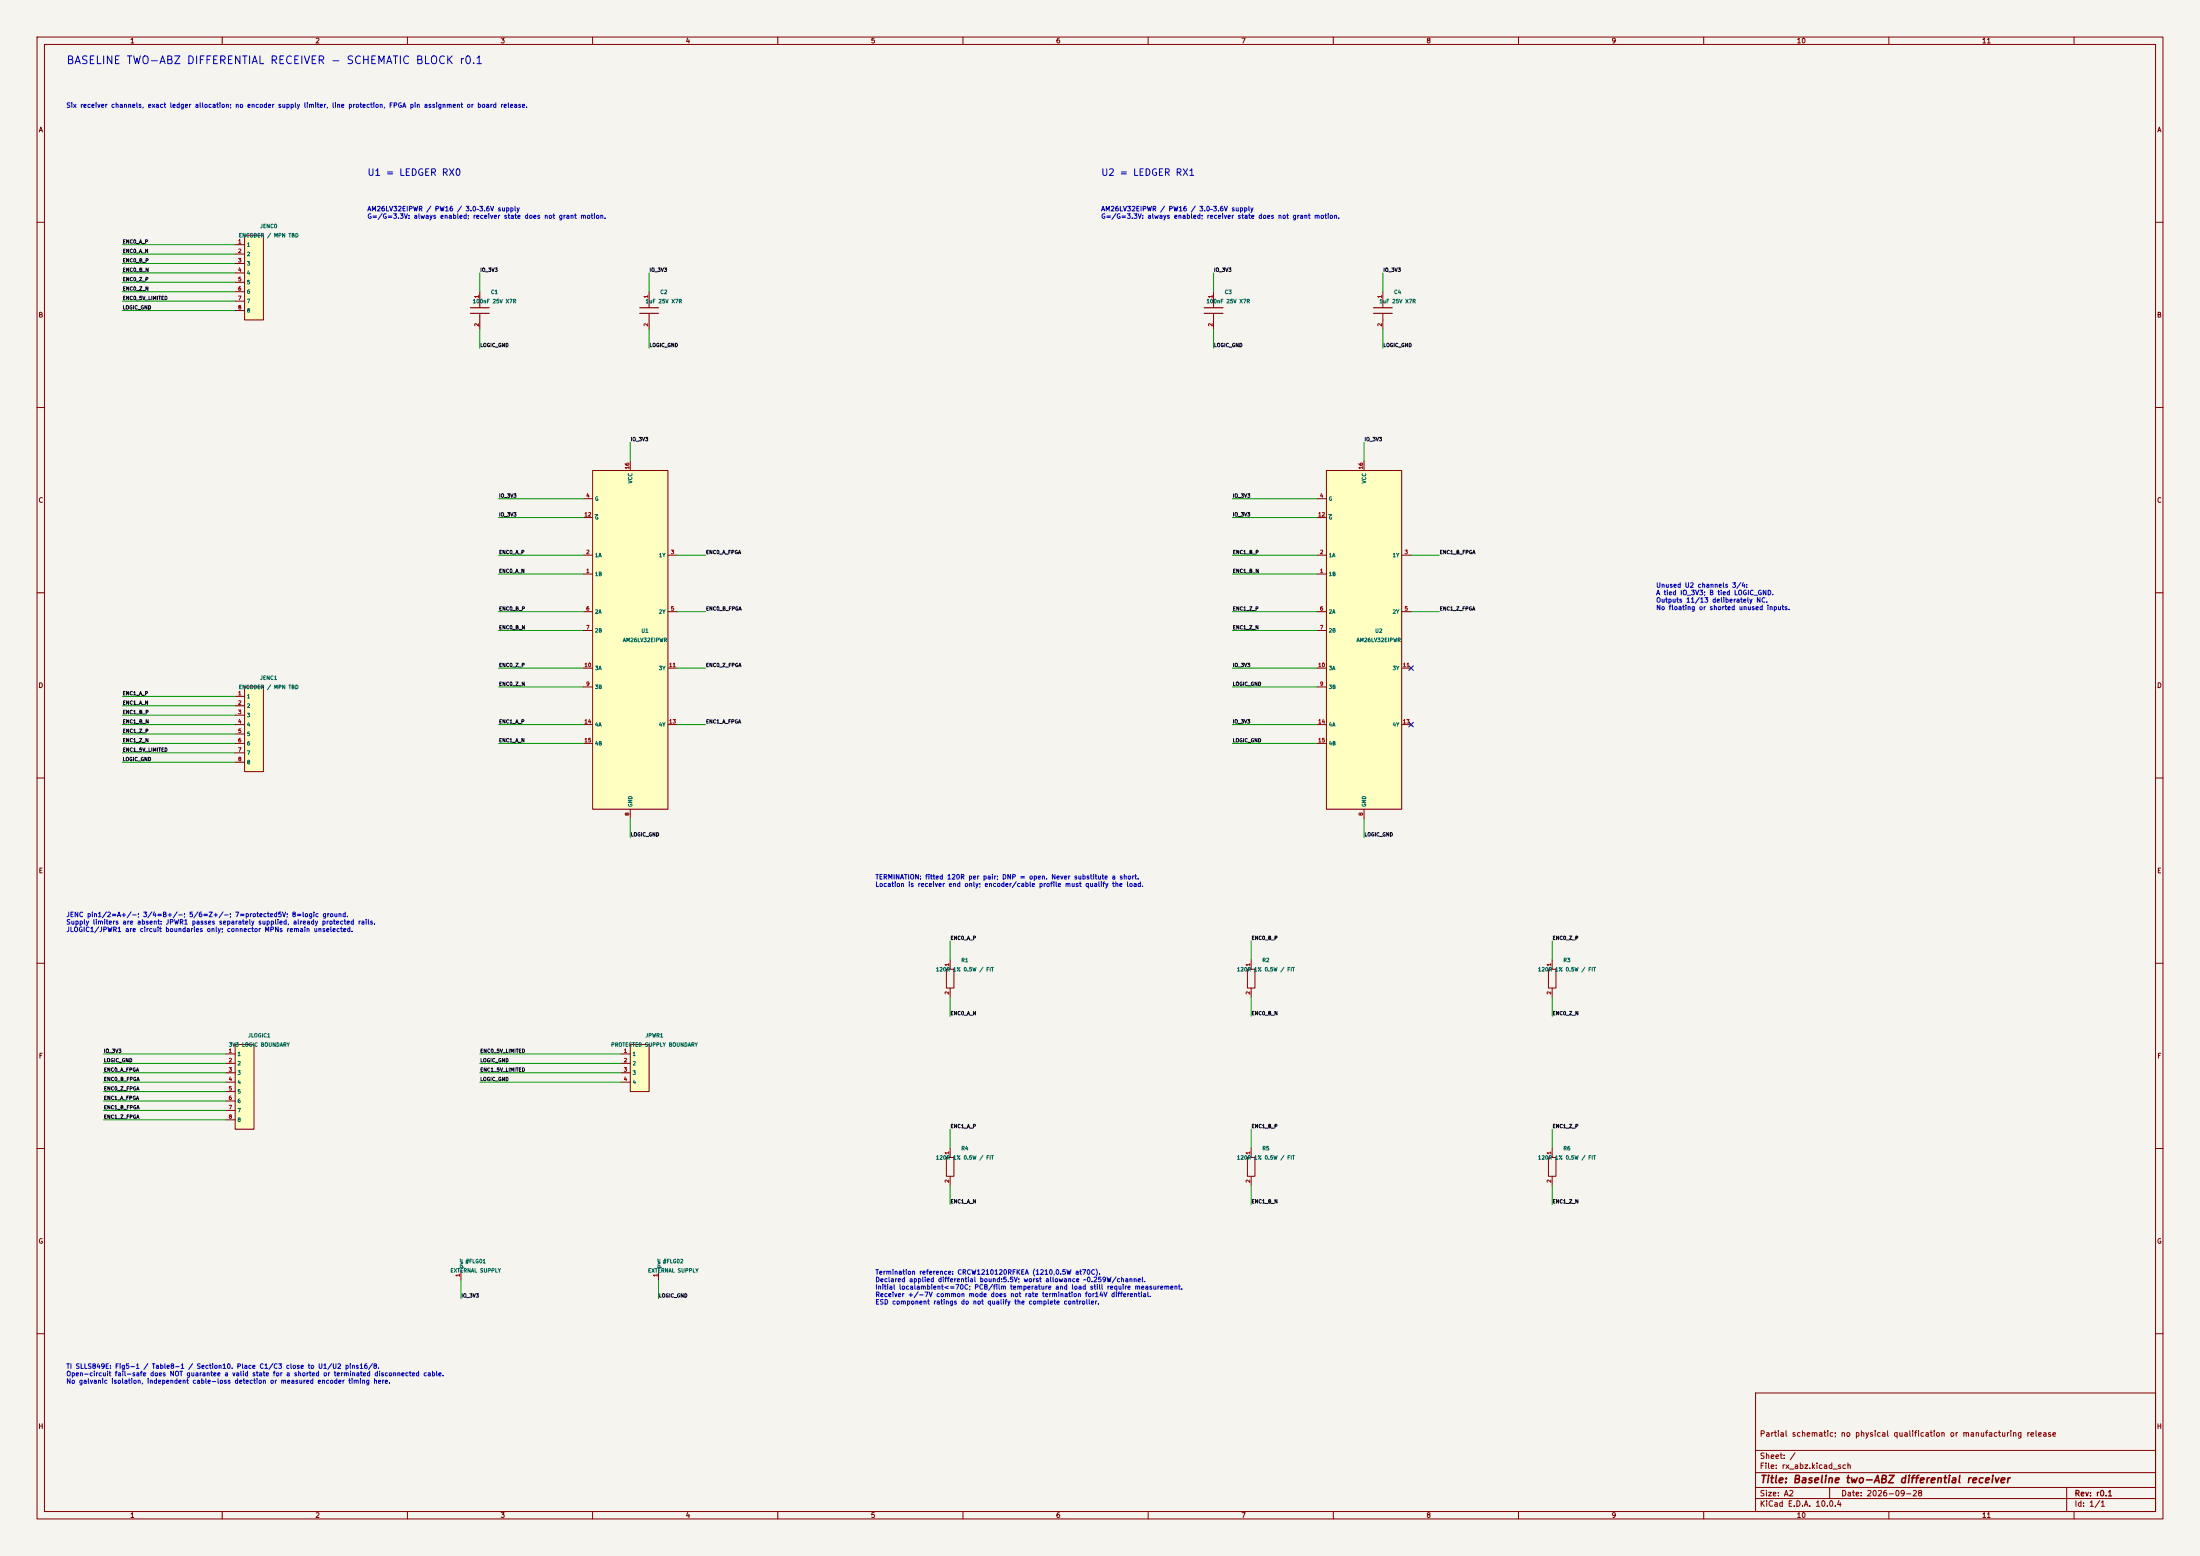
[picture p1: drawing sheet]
(kicad_sch (version 20250114) (generator "eeschema") (paper "A2")
(title_block (title "Baseline two-ABZ differential receiver") (date "2026-09-28") (rev "r0.1") (comment 1 "Partial schematic; no physical qualification or manufacturing release"))
(lib_symbols (symbol "CNC:AM26LV32EIPWR" (pin_names (offset 0.5)) (in_bom yes) (on_board yes) (property "Reference" "U" (at 0 0 0) (effects (font (size 1.0 1.0)) hide))(property "Value" "AM26LV32EIPWR" (at 0 0 0) (effects (font (size 1.0 1.0)) hide))(symbol "AM26LV32EIPWR_0_1" (rectangle (start -10.16 48.26) (end 10.16 -43.18) (stroke (width 0.254) (type default)) (fill (type background)))) (symbol "AM26LV32EIPWR_1_1" (pin input line (at -12.7 20.32 0) (length 2.54) (name "1B" (effects (font (size 1.0 1.0)) )) (number "1" (effects (font (size 1.0 1.0)) )))(pin input line (at -12.7 25.4 0) (length 2.54) (name "1A" (effects (font (size 1.0 1.0)) )) (number "2" (effects (font (size 1.0 1.0)) )))(pin tri_state line (at 12.7 25.4 180) (length 2.54) (name "1Y" (effects (font (size 1.0 1.0)) )) (number "3" (effects (font (size 1.0 1.0)) )))(pin input line (at -12.7 40.64 0) (length 2.54) (name "G" (effects (font (size 1.0 1.0)) )) (number "4" (effects (font (size 1.0 1.0)) )))(pin tri_state line (at 12.7 10.16 180) (length 2.54) (name "2Y" (effects (font (size 1.0 1.0)) )) (number "5" (effects (font (size 1.0 1.0)) )))(pin input line (at -12.7 10.16 0) (length 2.54) (name "2A" (effects (font (size 1.0 1.0)) )) (number "6" (effects (font (size 1.0 1.0)) )))(pin input line (at -12.7 5.08 0) (length 2.54) (name "2B" (effects (font (size 1.0 1.0)) )) (number "7" (effects (font (size 1.0 1.0)) )))(pin power_in line (at 0 -45.72 90) (length 2.54) (name "GND" (effects (font (size 1.0 1.0)) )) (number "8" (effects (font (size 1.0 1.0)) )))(pin input line (at -12.7 -10.16 0) (length 2.54) (name "3B" (effects (font (size 1.0 1.0)) )) (number "9" (effects (font (size 1.0 1.0)) )))(pin input line (at -12.7 -5.08 0) (length 2.54) (name "3A" (effects (font (size 1.0 1.0)) )) (number "10" (effects (font (size 1.0 1.0)) )))(pin tri_state line (at 12.7 -5.08 180) (length 2.54) (name "3Y" (effects (font (size 1.0 1.0)) )) (number "11" (effects (font (size 1.0 1.0)) )))(pin input line (at -12.7 35.56 0) (length 2.54) (name "~{G}" (effects (font (size 1.0 1.0)) )) (number "12" (effects (font (size 1.0 1.0)) )))(pin tri_state line (at 12.7 -20.32 180) (length 2.54) (name "4Y" (effects (font (size 1.0 1.0)) )) (number "13" (effects (font (size 1.0 1.0)) )))(pin input line (at -12.7 -20.32 0) (length 2.54) (name "4A" (effects (font (size 1.0 1.0)) )) (number "14" (effects (font (size 1.0 1.0)) )))(pin input line (at -12.7 -25.4 0) (length 2.54) (name "4B" (effects (font (size 1.0 1.0)) )) (number "15" (effects (font (size 1.0 1.0)) )))(pin power_in line (at 0 50.8 270) (length 2.54) (name "VCC" (effects (font (size 1.0 1.0)) )) (number "16" (effects (font (size 1.0 1.0)) )))))(symbol "CNC:R" (pin_names (offset 0.5)) (in_bom yes) (on_board yes) (property "Reference" "R" (at 0 0 0) (effects (font (size 1.0 1.0)) hide))(property "Value" "R" (at 0 0 0) (effects (font (size 1.0 1.0)) hide))(symbol "R_0_1" (rectangle (start -1.016 2.54) (end 1.016 -2.54) (stroke (width 0.254) (type default)) (fill (type none)))) (symbol "R_1_1" (pin passive line (at 0 5.08 270) (length 2.54) (name "" (effects (font (size 1.0 1.0)) )) (number "1" (effects (font (size 1.0 1.0)) )))(pin passive line (at 0 -5.08 90) (length 2.54) (name "" (effects (font (size 1.0 1.0)) )) (number "2" (effects (font (size 1.0 1.0)) )))))(symbol "CNC:C" (pin_names (offset 0.5)) (in_bom yes) (on_board yes) (property "Reference" "C" (at 0 0 0) (effects (font (size 1.0 1.0)) hide))(property "Value" "C" (at 0 0 0) (effects (font (size 1.0 1.0)) hide))(symbol "C_0_1" (polyline (pts (xy -2.54 0.762) (xy 2.54 0.762)) (stroke (width 0.3) (type default)) (fill (type none)))(polyline (pts (xy -2.54 -0.762) (xy 2.54 -0.762)) (stroke (width 0.3) (type default)) (fill (type none)))(polyline (pts (xy 0 2.54) (xy 0 0.762)) (stroke (width 0.254) (type default)) (fill (type none)))(polyline (pts (xy 0 -0.762) (xy 0 -2.54)) (stroke (width 0.254) (type default)) (fill (type none)))) (symbol "C_1_1" (pin passive line (at 0 5.08 270) (length 2.54) (name "" (effects (font (size 1.0 1.0)) )) (number "1" (effects (font (size 1.0 1.0)) )))(pin passive line (at 0 -5.08 90) (length 2.54) (name "" (effects (font (size 1.0 1.0)) )) (number "2" (effects (font (size 1.0 1.0)) )))))(symbol "CNC:Conn4" (pin_names (offset 0.5)) (in_bom yes) (on_board yes) (property "Reference" "J" (at 0 0 0) (effects (font (size 1.0 1.0)) hide))(property "Value" "Conn4" (at 0 0 0) (effects (font (size 1.0 1.0)) hide))(symbol "Conn4_0_1" (rectangle (start -2.54 2.54) (end 2.54 -10.16) (stroke (width 0.254) (type default)) (fill (type background)))) (symbol "Conn4_1_1" (pin passive line (at -5.08 0.0 0) (length 2.54) (name "1" (effects (font (size 1.0 1.0)) )) (number "1" (effects (font (size 1.0 1.0)) )))(pin passive line (at -5.08 -2.54 0) (length 2.54) (name "2" (effects (font (size 1.0 1.0)) )) (number "2" (effects (font (size 1.0 1.0)) )))(pin passive line (at -5.08 -5.08 0) (length 2.54) (name "3" (effects (font (size 1.0 1.0)) )) (number "3" (effects (font (size 1.0 1.0)) )))(pin passive line (at -5.08 -7.62 0) (length 2.54) (name "4" (effects (font (size 1.0 1.0)) )) (number "4" (effects (font (size 1.0 1.0)) )))))(symbol "CNC:Conn8" (pin_names (offset 0.5)) (in_bom yes) (on_board yes) (property "Reference" "J" (at 0 0 0) (effects (font (size 1.0 1.0)) hide))(property "Value" "Conn8" (at 0 0 0) (effects (font (size 1.0 1.0)) hide))(symbol "Conn8_0_1" (rectangle (start -2.54 2.54) (end 2.54 -20.32) (stroke (width 0.254) (type default)) (fill (type background)))) (symbol "Conn8_1_1" (pin passive line (at -5.08 0.0 0) (length 2.54) (name "1" (effects (font (size 1.0 1.0)) )) (number "1" (effects (font (size 1.0 1.0)) )))(pin passive line (at -5.08 -2.54 0) (length 2.54) (name "2" (effects (font (size 1.0 1.0)) )) (number "2" (effects (font (size 1.0 1.0)) )))(pin passive line (at -5.08 -5.08 0) (length 2.54) (name "3" (effects (font (size 1.0 1.0)) )) (number "3" (effects (font (size 1.0 1.0)) )))(pin passive line (at -5.08 -7.62 0) (length 2.54) (name "4" (effects (font (size 1.0 1.0)) )) (number "4" (effects (font (size 1.0 1.0)) )))(pin passive line (at -5.08 -10.16 0) (length 2.54) (name "5" (effects (font (size 1.0 1.0)) )) (number "5" (effects (font (size 1.0 1.0)) )))(pin passive line (at -5.08 -12.7 0) (length 2.54) (name "6" (effects (font (size 1.0 1.0)) )) (number "6" (effects (font (size 1.0 1.0)) )))(pin passive line (at -5.08 -15.24 0) (length 2.54) (name "7" (effects (font (size 1.0 1.0)) )) (number "7" (effects (font (size 1.0 1.0)) )))(pin passive line (at -5.08 -17.78 0) (length 2.54) (name "8" (effects (font (size 1.0 1.0)) )) (number "8" (effects (font (size 1.0 1.0)) )))))(symbol "CNC:PWR_FLAG" (pin_names (offset 0.5)) (in_bom yes) (on_board yes) (property "Reference" "#FLG" (at 0 0 0) (effects (font (size 1.0 1.0)) hide))(property "Value" "PWR_FLAG" (at 0 0 0) (effects (font (size 1.0 1.0)) hide))(symbol "PWR_FLAG_0_1" ) (symbol "PWR_FLAG_1_1" (pin power_out line (at 0 0 90) (length 2.54) (name "pwr" (effects (font (size 1.0 1.0)) )) (number "1" (effects (font (size 1.0 1.0)) ))))))
(symbol (lib_id "CNC:AM26LV32EIPWR") (at 170.18 175.26 0) (unit 1) (in_bom yes) (on_board yes) (dnp no) (property "Reference" "U1" (at 174.18 170.26 0) (effects (font (size 1.0 1.0)) ))(property "Value" "AM26LV32EIPWR" (at 174.18 172.76 0) (effects (font (size 1.0 1.0)) ))(property "Footprint" "Package_SO:TSSOP-16_4.4x5mm_P0.65mm" (at 170.18 175.26 0) (effects (font (size 1.0 1.0)) hide))(property "MPN" "AM26LV32EIPWR" (at 170.18 175.26 0) (effects (font (size 1.0 1.0)) hide)))
(wire (pts (xy 157.48 134.62) (xy 134.62 134.62)) (stroke (width 0) (type default)))
(label "IO_3V3" (at 134.62 134.62 0) (effects (font (size 0.95 0.95)) (justify left bottom)))
(wire (pts (xy 157.48 139.7) (xy 134.62 139.7)) (stroke (width 0) (type default)))
(label "IO_3V3" (at 134.62 139.7 0) (effects (font (size 0.95 0.95)) (justify left bottom)))
(wire (pts (xy 170.18 124.46) (xy 170.18 119.38)) (stroke (width 0) (type default)))
(label "IO_3V3" (at 170.18 119.38 0) (effects (font (size 0.95 0.95)) (justify left bottom)))
(wire (pts (xy 170.18 220.98) (xy 170.18 226.06)) (stroke (width 0) (type default)))
(label "LOGIC_GND" (at 170.18 226.06 0) (effects (font (size 0.95 0.95)) (justify left bottom)))
(wire (pts (xy 157.48 149.86) (xy 134.62 149.86)) (stroke (width 0) (type default)))
(label "ENC0_A_P" (at 134.62 149.86 0) (effects (font (size 0.95 0.95)) (justify left bottom)))
(wire (pts (xy 157.48 154.94) (xy 134.62 154.94)) (stroke (width 0) (type default)))
(label "ENC0_A_N" (at 134.62 154.94 0) (effects (font (size 0.95 0.95)) (justify left bottom)))
(wire (pts (xy 182.88 149.86) (xy 190.5 149.86)) (stroke (width 0) (type default)))
(label "ENC0_A_FPGA" (at 190.5 149.86 0) (effects (font (size 0.95 0.95)) (justify left bottom)))
(wire (pts (xy 157.48 165.1) (xy 134.62 165.1)) (stroke (width 0) (type default)))
(label "ENC0_B_P" (at 134.62 165.1 0) (effects (font (size 0.95 0.95)) (justify left bottom)))
(wire (pts (xy 157.48 170.18) (xy 134.62 170.18)) (stroke (width 0) (type default)))
(label "ENC0_B_N" (at 134.62 170.18 0) (effects (font (size 0.95 0.95)) (justify left bottom)))
(wire (pts (xy 182.88 165.1) (xy 190.5 165.1)) (stroke (width 0) (type default)))
(label "ENC0_B_FPGA" (at 190.5 165.1 0) (effects (font (size 0.95 0.95)) (justify left bottom)))
(wire (pts (xy 157.48 180.34) (xy 134.62 180.34)) (stroke (width 0) (type default)))
(label "ENC0_Z_P" (at 134.62 180.34 0) (effects (font (size 0.95 0.95)) (justify left bottom)))
(wire (pts (xy 157.48 185.42) (xy 134.62 185.42)) (stroke (width 0) (type default)))
(label "ENC0_Z_N" (at 134.62 185.42 0) (effects (font (size 0.95 0.95)) (justify left bottom)))
(wire (pts (xy 182.88 180.34) (xy 190.5 180.34)) (stroke (width 0) (type default)))
(label "ENC0_Z_FPGA" (at 190.5 180.34 0) (effects (font (size 0.95 0.95)) (justify left bottom)))
(wire (pts (xy 157.48 195.58) (xy 134.62 195.58)) (stroke (width 0) (type default)))
(label "ENC1_A_P" (at 134.62 195.58 0) (effects (font (size 0.95 0.95)) (justify left bottom)))
(wire (pts (xy 157.48 200.66) (xy 134.62 200.66)) (stroke (width 0) (type default)))
(label "ENC1_A_N" (at 134.62 200.66 0) (effects (font (size 0.95 0.95)) (justify left bottom)))
(wire (pts (xy 182.88 195.58) (xy 190.5 195.58)) (stroke (width 0) (type default)))
(label "ENC1_A_FPGA" (at 190.5 195.58 0) (effects (font (size 0.95 0.95)) (justify left bottom)))
(symbol (lib_id "CNC:C") (at 129.54000000000002 83.82 0) (unit 1) (in_bom yes) (on_board yes) (dnp no) (property "Reference" "C1" (at 133.54000000000002 78.82 0) (effects (font (size 1.0 1.0)) ))(property "Value" "100nF 25V X7R" (at 133.54000000000002 81.32 0) (effects (font (size 1.0 1.0)) ))(property "Footprint" "Capacitor_SMD:C_0603_1608Metric" (at 129.54000000000002 83.82 0) (effects (font (size 1.0 1.0)) hide))(property "MPN" "" (at 129.54000000000002 83.82 0) (effects (font (size 1.0 1.0)) hide)))
(wire (pts (xy 129.54 78.74) (xy 129.54 73.66)) (stroke (width 0) (type default)))
(label "IO_3V3" (at 129.54 73.66 0) (effects (font (size 0.95 0.95)) (justify left bottom)))
(wire (pts (xy 129.54 88.9) (xy 129.54 93.98)) (stroke (width 0) (type default)))
(label "LOGIC_GND" (at 129.54 93.98 0) (effects (font (size 0.95 0.95)) (justify left bottom)))
(symbol (lib_id "CNC:C") (at 175.26000000000002 83.82 0) (unit 1) (in_bom yes) (on_board yes) (dnp no) (property "Reference" "C2" (at 179.26000000000002 78.82 0) (effects (font (size 1.0 1.0)) ))(property "Value" "1uF 25V X7R" (at 179.26000000000002 81.32 0) (effects (font (size 1.0 1.0)) ))(property "Footprint" "Capacitor_SMD:C_0603_1608Metric" (at 175.26000000000002 83.82 0) (effects (font (size 1.0 1.0)) hide))(property "MPN" "" (at 175.26000000000002 83.82 0) (effects (font (size 1.0 1.0)) hide)))
(wire (pts (xy 175.26 78.74) (xy 175.26 73.66)) (stroke (width 0) (type default)))
(label "IO_3V3" (at 175.26 73.66 0) (effects (font (size 0.95 0.95)) (justify left bottom)))
(wire (pts (xy 175.26 88.9) (xy 175.26 93.98)) (stroke (width 0) (type default)))
(label "LOGIC_GND" (at 175.26 93.98 0) (effects (font (size 0.95 0.95)) (justify left bottom)))
(text "U1 = LEDGER RX0" (at 99.06 45.72 0) (effects (font (size 1.8 1.8)) (justify left top)))
(text "AM26LV32EIPWR / PW16 / 3.0–3.6V supply\nG=/G=3.3V: always enabled; receiver state does not grant motion." (at 99.06 55.88 0) (effects (font (size 1.25 1.25)) (justify left top)))
(symbol (lib_id "CNC:AM26LV32EIPWR") (at 368.3 175.26 0) (unit 1) (in_bom yes) (on_board yes) (dnp no) (property "Reference" "U2" (at 372.3 170.26 0) (effects (font (size 1.0 1.0)) ))(property "Value" "AM26LV32EIPWR" (at 372.3 172.76 0) (effects (font (size 1.0 1.0)) ))(property "Footprint" "Package_SO:TSSOP-16_4.4x5mm_P0.65mm" (at 368.3 175.26 0) (effects (font (size 1.0 1.0)) hide))(property "MPN" "AM26LV32EIPWR" (at 368.3 175.26 0) (effects (font (size 1.0 1.0)) hide)))
(no_connect (at 381.0 180.34))
(no_connect (at 381.0 195.58))
(wire (pts (xy 355.6 134.62) (xy 332.74 134.62)) (stroke (width 0) (type default)))
(label "IO_3V3" (at 332.74 134.62 0) (effects (font (size 0.95 0.95)) (justify left bottom)))
(wire (pts (xy 355.6 139.7) (xy 332.74 139.7)) (stroke (width 0) (type default)))
(label "IO_3V3" (at 332.74 139.7 0) (effects (font (size 0.95 0.95)) (justify left bottom)))
(wire (pts (xy 368.3 124.46) (xy 368.3 119.38)) (stroke (width 0) (type default)))
(label "IO_3V3" (at 368.3 119.38 0) (effects (font (size 0.95 0.95)) (justify left bottom)))
(wire (pts (xy 368.3 220.98) (xy 368.3 226.06)) (stroke (width 0) (type default)))
(label "LOGIC_GND" (at 368.3 226.06 0) (effects (font (size 0.95 0.95)) (justify left bottom)))
(wire (pts (xy 355.6 149.86) (xy 332.74 149.86)) (stroke (width 0) (type default)))
(label "ENC1_B_P" (at 332.74 149.86 0) (effects (font (size 0.95 0.95)) (justify left bottom)))
(wire (pts (xy 355.6 154.94) (xy 332.74 154.94)) (stroke (width 0) (type default)))
(label "ENC1_B_N" (at 332.74 154.94 0) (effects (font (size 0.95 0.95)) (justify left bottom)))
(wire (pts (xy 381.0 149.86) (xy 388.62 149.86)) (stroke (width 0) (type default)))
(label "ENC1_B_FPGA" (at 388.62 149.86 0) (effects (font (size 0.95 0.95)) (justify left bottom)))
(wire (pts (xy 355.6 165.1) (xy 332.74 165.1)) (stroke (width 0) (type default)))
(label "ENC1_Z_P" (at 332.74 165.1 0) (effects (font (size 0.95 0.95)) (justify left bottom)))
(wire (pts (xy 355.6 170.18) (xy 332.74 170.18)) (stroke (width 0) (type default)))
(label "ENC1_Z_N" (at 332.74 170.18 0) (effects (font (size 0.95 0.95)) (justify left bottom)))
(wire (pts (xy 381.0 165.1) (xy 388.62 165.1)) (stroke (width 0) (type default)))
(label "ENC1_Z_FPGA" (at 388.62 165.1 0) (effects (font (size 0.95 0.95)) (justify left bottom)))
(wire (pts (xy 355.6 180.34) (xy 332.74 180.34)) (stroke (width 0) (type default)))
(label "IO_3V3" (at 332.74 180.34 0) (effects (font (size 0.95 0.95)) (justify left bottom)))
(wire (pts (xy 355.6 185.42) (xy 332.74 185.42)) (stroke (width 0) (type default)))
(label "LOGIC_GND" (at 332.74 185.42 0) (effects (font (size 0.95 0.95)) (justify left bottom)))
(wire (pts (xy 355.6 195.58) (xy 332.74 195.58)) (stroke (width 0) (type default)))
(label "IO_3V3" (at 332.74 195.58 0) (effects (font (size 0.95 0.95)) (justify left bottom)))
(wire (pts (xy 355.6 200.66) (xy 332.74 200.66)) (stroke (width 0) (type default)))
(label "LOGIC_GND" (at 332.74 200.66 0) (effects (font (size 0.95 0.95)) (justify left bottom)))
(symbol (lib_id "CNC:C") (at 327.66 83.82 0) (unit 1) (in_bom yes) (on_board yes) (dnp no) (property "Reference" "C3" (at 331.66 78.82 0) (effects (font (size 1.0 1.0)) ))(property "Value" "100nF 25V X7R" (at 331.66 81.32 0) (effects (font (size 1.0 1.0)) ))(property "Footprint" "Capacitor_SMD:C_0603_1608Metric" (at 327.66 83.82 0) (effects (font (size 1.0 1.0)) hide))(property "MPN" "" (at 327.66 83.82 0) (effects (font (size 1.0 1.0)) hide)))
(wire (pts (xy 327.66 78.74) (xy 327.66 73.66)) (stroke (width 0) (type default)))
(label "IO_3V3" (at 327.66 73.66 0) (effects (font (size 0.95 0.95)) (justify left bottom)))
(wire (pts (xy 327.66 88.9) (xy 327.66 93.98)) (stroke (width 0) (type default)))
(label "LOGIC_GND" (at 327.66 93.98 0) (effects (font (size 0.95 0.95)) (justify left bottom)))
(symbol (lib_id "CNC:C") (at 373.38 83.82 0) (unit 1) (in_bom yes) (on_board yes) (dnp no) (property "Reference" "C4" (at 377.38 78.82 0) (effects (font (size 1.0 1.0)) ))(property "Value" "1uF 25V X7R" (at 377.38 81.32 0) (effects (font (size 1.0 1.0)) ))(property "Footprint" "Capacitor_SMD:C_0603_1608Metric" (at 373.38 83.82 0) (effects (font (size 1.0 1.0)) hide))(property "MPN" "" (at 373.38 83.82 0) (effects (font (size 1.0 1.0)) hide)))
(wire (pts (xy 373.38 78.74) (xy 373.38 73.66)) (stroke (width 0) (type default)))
(label "IO_3V3" (at 373.38 73.66 0) (effects (font (size 0.95 0.95)) (justify left bottom)))
(wire (pts (xy 373.38 88.9) (xy 373.38 93.98)) (stroke (width 0) (type default)))
(label "LOGIC_GND" (at 373.38 93.98 0) (effects (font (size 0.95 0.95)) (justify left bottom)))
(text "U2 = LEDGER RX1" (at 297.18 45.72 0) (effects (font (size 1.8 1.8)) (justify left top)))
(text "AM26LV32EIPWR / PW16 / 3.0–3.6V supply\nG=/G=3.3V: always enabled; receiver state does not grant motion." (at 297.18 55.88 0) (effects (font (size 1.25 1.25)) (justify left top)))
(symbol (lib_id "CNC:Conn8") (at 68.58 66.04 0) (unit 1) (in_bom yes) (on_board yes) (dnp no) (property "Reference" "JENC0" (at 72.58 61.040000000000006 0) (effects (font (size 1.0 1.0)) ))(property "Value" "ENCODER / MPN TBD" (at 72.58 63.540000000000006 0) (effects (font (size 1.0 1.0)) ))(property "Footprint" "" (at 68.58 66.04 0) (effects (font (size 1.0 1.0)) hide))(property "MPN" "" (at 68.58 66.04 0) (effects (font (size 1.0 1.0)) hide)))
(wire (pts (xy 63.5 66.04) (xy 33.02 66.04)) (stroke (width 0) (type default)))
(label "ENC0_A_P" (at 33.02 66.04 0) (effects (font (size 0.95 0.95)) (justify left bottom)))
(wire (pts (xy 63.5 68.58) (xy 33.02 68.58)) (stroke (width 0) (type default)))
(label "ENC0_A_N" (at 33.02 68.58 0) (effects (font (size 0.95 0.95)) (justify left bottom)))
(wire (pts (xy 63.5 71.12) (xy 33.02 71.12)) (stroke (width 0) (type default)))
(label "ENC0_B_P" (at 33.02 71.12 0) (effects (font (size 0.95 0.95)) (justify left bottom)))
(wire (pts (xy 63.5 73.66) (xy 33.02 73.66)) (stroke (width 0) (type default)))
(label "ENC0_B_N" (at 33.02 73.66 0) (effects (font (size 0.95 0.95)) (justify left bottom)))
(wire (pts (xy 63.5 76.2) (xy 33.02 76.2)) (stroke (width 0) (type default)))
(label "ENC0_Z_P" (at 33.02 76.2 0) (effects (font (size 0.95 0.95)) (justify left bottom)))
(wire (pts (xy 63.5 78.74) (xy 33.02 78.74)) (stroke (width 0) (type default)))
(label "ENC0_Z_N" (at 33.02 78.74 0) (effects (font (size 0.95 0.95)) (justify left bottom)))
(wire (pts (xy 63.5 81.28) (xy 33.02 81.28)) (stroke (width 0) (type default)))
(label "ENC0_5V_LIMITED" (at 33.02 81.28 0) (effects (font (size 0.95 0.95)) (justify left bottom)))
(wire (pts (xy 63.5 83.82) (xy 33.02 83.82)) (stroke (width 0) (type default)))
(label "LOGIC_GND" (at 33.02 83.82 0) (effects (font (size 0.95 0.95)) (justify left bottom)))
(symbol (lib_id "CNC:Conn8") (at 68.58 187.96 0) (unit 1) (in_bom yes) (on_board yes) (dnp no) (property "Reference" "JENC1" (at 72.58 182.96 0) (effects (font (size 1.0 1.0)) ))(property "Value" "ENCODER / MPN TBD" (at 72.58 185.46 0) (effects (font (size 1.0 1.0)) ))(property "Footprint" "" (at 68.58 187.96 0) (effects (font (size 1.0 1.0)) hide))(property "MPN" "" (at 68.58 187.96 0) (effects (font (size 1.0 1.0)) hide)))
(wire (pts (xy 63.5 187.96) (xy 33.02 187.96)) (stroke (width 0) (type default)))
(label "ENC1_A_P" (at 33.02 187.96 0) (effects (font (size 0.95 0.95)) (justify left bottom)))
(wire (pts (xy 63.5 190.5) (xy 33.02 190.5)) (stroke (width 0) (type default)))
(label "ENC1_A_N" (at 33.02 190.5 0) (effects (font (size 0.95 0.95)) (justify left bottom)))
(wire (pts (xy 63.5 193.04) (xy 33.02 193.04)) (stroke (width 0) (type default)))
(label "ENC1_B_P" (at 33.02 193.04 0) (effects (font (size 0.95 0.95)) (justify left bottom)))
(wire (pts (xy 63.5 195.58) (xy 33.02 195.58)) (stroke (width 0) (type default)))
(label "ENC1_B_N" (at 33.02 195.58 0) (effects (font (size 0.95 0.95)) (justify left bottom)))
(wire (pts (xy 63.5 198.12) (xy 33.02 198.12)) (stroke (width 0) (type default)))
(label "ENC1_Z_P" (at 33.02 198.12 0) (effects (font (size 0.95 0.95)) (justify left bottom)))
(wire (pts (xy 63.5 200.66) (xy 33.02 200.66)) (stroke (width 0) (type default)))
(label "ENC1_Z_N" (at 33.02 200.66 0) (effects (font (size 0.95 0.95)) (justify left bottom)))
(wire (pts (xy 63.5 203.2) (xy 33.02 203.2)) (stroke (width 0) (type default)))
(label "ENC1_5V_LIMITED" (at 33.02 203.2 0) (effects (font (size 0.95 0.95)) (justify left bottom)))
(wire (pts (xy 63.5 205.74) (xy 33.02 205.74)) (stroke (width 0) (type default)))
(label "LOGIC_GND" (at 33.02 205.74 0) (effects (font (size 0.95 0.95)) (justify left bottom)))
(symbol (lib_id "CNC:R") (at 256.54 264.16 0) (unit 1) (in_bom yes) (on_board yes) (dnp no) (property "Reference" "R1" (at 260.54 259.16 0) (effects (font (size 1.0 1.0)) ))(property "Value" "120R 1% 0.5W / FIT" (at 260.54 261.66 0) (effects (font (size 1.0 1.0)) ))(property "Footprint" "Resistor_SMD:R_1210_3225Metric" (at 256.54 264.16 0) (effects (font (size 1.0 1.0)) hide))(property "MPN" "CRCW1210120RFKEA" (at 256.54 264.16 0) (effects (font (size 1.0 1.0)) hide)))
(wire (pts (xy 256.54 259.08) (xy 256.54 254.0)) (stroke (width 0) (type default)))
(label "ENC0_A_P" (at 256.54 254.0 0) (effects (font (size 0.95 0.95)) (justify left bottom)))
(wire (pts (xy 256.54 269.24) (xy 256.54 274.32)) (stroke (width 0) (type default)))
(label "ENC0_A_N" (at 256.54 274.32 0) (effects (font (size 0.95 0.95)) (justify left bottom)))
(symbol (lib_id "CNC:R") (at 337.82000000000005 264.16 0) (unit 1) (in_bom yes) (on_board yes) (dnp no) (property "Reference" "R2" (at 341.82000000000005 259.16 0) (effects (font (size 1.0 1.0)) ))(property "Value" "120R 1% 0.5W / FIT" (at 341.82000000000005 261.66 0) (effects (font (size 1.0 1.0)) ))(property "Footprint" "Resistor_SMD:R_1210_3225Metric" (at 337.82000000000005 264.16 0) (effects (font (size 1.0 1.0)) hide))(property "MPN" "CRCW1210120RFKEA" (at 337.82000000000005 264.16 0) (effects (font (size 1.0 1.0)) hide)))
(wire (pts (xy 337.82 259.08) (xy 337.82 254.0)) (stroke (width 0) (type default)))
(label "ENC0_B_P" (at 337.82 254.0 0) (effects (font (size 0.95 0.95)) (justify left bottom)))
(wire (pts (xy 337.82 269.24) (xy 337.82 274.32)) (stroke (width 0) (type default)))
(label "ENC0_B_N" (at 337.82 274.32 0) (effects (font (size 0.95 0.95)) (justify left bottom)))
(symbol (lib_id "CNC:R") (at 419.1 264.16 0) (unit 1) (in_bom yes) (on_board yes) (dnp no) (property "Reference" "R3" (at 423.1 259.16 0) (effects (font (size 1.0 1.0)) ))(property "Value" "120R 1% 0.5W / FIT" (at 423.1 261.66 0) (effects (font (size 1.0 1.0)) ))(property "Footprint" "Resistor_SMD:R_1210_3225Metric" (at 419.1 264.16 0) (effects (font (size 1.0 1.0)) hide))(property "MPN" "CRCW1210120RFKEA" (at 419.1 264.16 0) (effects (font (size 1.0 1.0)) hide)))
(wire (pts (xy 419.1 259.08) (xy 419.1 254.0)) (stroke (width 0) (type default)))
(label "ENC0_Z_P" (at 419.1 254.0 0) (effects (font (size 0.95 0.95)) (justify left bottom)))
(wire (pts (xy 419.1 269.24) (xy 419.1 274.32)) (stroke (width 0) (type default)))
(label "ENC0_Z_N" (at 419.1 274.32 0) (effects (font (size 0.95 0.95)) (justify left bottom)))
(symbol (lib_id "CNC:R") (at 256.54 314.96000000000004 0) (unit 1) (in_bom yes) (on_board yes) (dnp no) (property "Reference" "R4" (at 260.54 309.96000000000004 0) (effects (font (size 1.0 1.0)) ))(property "Value" "120R 1% 0.5W / FIT" (at 260.54 312.46000000000004 0) (effects (font (size 1.0 1.0)) ))(property "Footprint" "Resistor_SMD:R_1210_3225Metric" (at 256.54 314.96000000000004 0) (effects (font (size 1.0 1.0)) hide))(property "MPN" "CRCW1210120RFKEA" (at 256.54 314.96000000000004 0) (effects (font (size 1.0 1.0)) hide)))
(wire (pts (xy 256.54 309.88) (xy 256.54 304.8)) (stroke (width 0) (type default)))
(label "ENC1_A_P" (at 256.54 304.8 0) (effects (font (size 0.95 0.95)) (justify left bottom)))
(wire (pts (xy 256.54 320.04) (xy 256.54 325.12)) (stroke (width 0) (type default)))
(label "ENC1_A_N" (at 256.54 325.12 0) (effects (font (size 0.95 0.95)) (justify left bottom)))
(symbol (lib_id "CNC:R") (at 337.82000000000005 314.96000000000004 0) (unit 1) (in_bom yes) (on_board yes) (dnp no) (property "Reference" "R5" (at 341.82000000000005 309.96000000000004 0) (effects (font (size 1.0 1.0)) ))(property "Value" "120R 1% 0.5W / FIT" (at 341.82000000000005 312.46000000000004 0) (effects (font (size 1.0 1.0)) ))(property "Footprint" "Resistor_SMD:R_1210_3225Metric" (at 337.82000000000005 314.96000000000004 0) (effects (font (size 1.0 1.0)) hide))(property "MPN" "CRCW1210120RFKEA" (at 337.82000000000005 314.96000000000004 0) (effects (font (size 1.0 1.0)) hide)))
(wire (pts (xy 337.82 309.88) (xy 337.82 304.8)) (stroke (width 0) (type default)))
(label "ENC1_B_P" (at 337.82 304.8 0) (effects (font (size 0.95 0.95)) (justify left bottom)))
(wire (pts (xy 337.82 320.04) (xy 337.82 325.12)) (stroke (width 0) (type default)))
(label "ENC1_B_N" (at 337.82 325.12 0) (effects (font (size 0.95 0.95)) (justify left bottom)))
(symbol (lib_id "CNC:R") (at 419.1 314.96000000000004 0) (unit 1) (in_bom yes) (on_board yes) (dnp no) (property "Reference" "R6" (at 423.1 309.96000000000004 0) (effects (font (size 1.0 1.0)) ))(property "Value" "120R 1% 0.5W / FIT" (at 423.1 312.46000000000004 0) (effects (font (size 1.0 1.0)) ))(property "Footprint" "Resistor_SMD:R_1210_3225Metric" (at 419.1 314.96000000000004 0) (effects (font (size 1.0 1.0)) hide))(property "MPN" "CRCW1210120RFKEA" (at 419.1 314.96000000000004 0) (effects (font (size 1.0 1.0)) hide)))
(wire (pts (xy 419.1 309.88) (xy 419.1 304.8)) (stroke (width 0) (type default)))
(label "ENC1_Z_P" (at 419.1 304.8 0) (effects (font (size 0.95 0.95)) (justify left bottom)))
(wire (pts (xy 419.1 320.04) (xy 419.1 325.12)) (stroke (width 0) (type default)))
(label "ENC1_Z_N" (at 419.1 325.12 0) (effects (font (size 0.95 0.95)) (justify left bottom)))
(symbol (lib_id "CNC:Conn8") (at 66.04 284.48 0) (unit 1) (in_bom yes) (on_board yes) (dnp no) (property "Reference" "JLOGIC1" (at 70.04 279.48 0) (effects (font (size 1.0 1.0)) ))(property "Value" "3V3 LOGIC BOUNDARY" (at 70.04 281.98 0) (effects (font (size 1.0 1.0)) ))(property "Footprint" "" (at 66.04 284.48 0) (effects (font (size 1.0 1.0)) hide))(property "MPN" "" (at 66.04 284.48 0) (effects (font (size 1.0 1.0)) hide)))
(wire (pts (xy 60.96 284.48) (xy 27.94 284.48)) (stroke (width 0) (type default)))
(label "IO_3V3" (at 27.94 284.48 0) (effects (font (size 0.95 0.95)) (justify left bottom)))
(wire (pts (xy 60.96 287.02) (xy 27.94 287.02)) (stroke (width 0) (type default)))
(label "LOGIC_GND" (at 27.94 287.02 0) (effects (font (size 0.95 0.95)) (justify left bottom)))
(wire (pts (xy 60.96 289.56) (xy 27.94 289.56)) (stroke (width 0) (type default)))
(label "ENC0_A_FPGA" (at 27.94 289.56 0) (effects (font (size 0.95 0.95)) (justify left bottom)))
(wire (pts (xy 60.96 292.1) (xy 27.94 292.1)) (stroke (width 0) (type default)))
(label "ENC0_B_FPGA" (at 27.94 292.1 0) (effects (font (size 0.95 0.95)) (justify left bottom)))
(wire (pts (xy 60.96 294.64) (xy 27.94 294.64)) (stroke (width 0) (type default)))
(label "ENC0_Z_FPGA" (at 27.94 294.64 0) (effects (font (size 0.95 0.95)) (justify left bottom)))
(wire (pts (xy 60.96 297.18) (xy 27.94 297.18)) (stroke (width 0) (type default)))
(label "ENC1_A_FPGA" (at 27.94 297.18 0) (effects (font (size 0.95 0.95)) (justify left bottom)))
(wire (pts (xy 60.96 299.72) (xy 27.94 299.72)) (stroke (width 0) (type default)))
(label "ENC1_B_FPGA" (at 27.94 299.72 0) (effects (font (size 0.95 0.95)) (justify left bottom)))
(wire (pts (xy 60.96 302.26) (xy 27.94 302.26)) (stroke (width 0) (type default)))
(label "ENC1_Z_FPGA" (at 27.94 302.26 0) (effects (font (size 0.95 0.95)) (justify left bottom)))
(symbol (lib_id "CNC:Conn4") (at 172.72 284.48 0) (unit 1) (in_bom yes) (on_board yes) (dnp no) (property "Reference" "JPWR1" (at 176.72 279.48 0) (effects (font (size 1.0 1.0)) ))(property "Value" "PROTECTED SUPPLY BOUNDARY" (at 176.72 281.98 0) (effects (font (size 1.0 1.0)) ))(property "Footprint" "" (at 172.72 284.48 0) (effects (font (size 1.0 1.0)) hide))(property "MPN" "" (at 172.72 284.48 0) (effects (font (size 1.0 1.0)) hide)))
(wire (pts (xy 167.64 284.48) (xy 129.54 284.48)) (stroke (width 0) (type default)))
(label "ENC0_5V_LIMITED" (at 129.54 284.48 0) (effects (font (size 0.95 0.95)) (justify left bottom)))
(wire (pts (xy 167.64 287.02) (xy 129.54 287.02)) (stroke (width 0) (type default)))
(label "LOGIC_GND" (at 129.54 287.02 0) (effects (font (size 0.95 0.95)) (justify left bottom)))
(wire (pts (xy 167.64 289.56) (xy 129.54 289.56)) (stroke (width 0) (type default)))
(label "ENC1_5V_LIMITED" (at 129.54 289.56 0) (effects (font (size 0.95 0.95)) (justify left bottom)))
(wire (pts (xy 167.64 292.1) (xy 129.54 292.1)) (stroke (width 0) (type default)))
(label "LOGIC_GND" (at 129.54 292.1 0) (effects (font (size 0.95 0.95)) (justify left bottom)))
(symbol (lib_id "CNC:PWR_FLAG") (at 124.46 345.44 0) (unit 1) (in_bom no) (on_board no) (dnp no) (property "Reference" "#FLG01" (at 128.45999999999998 340.44 0) (effects (font (size 1.0 1.0)) ))(property "Value" "EXTERNAL SUPPLY" (at 128.45999999999998 342.94 0) (effects (font (size 1.0 1.0)) ))(property "Footprint" "" (at 124.46 345.44 0) (effects (font (size 1.0 1.0)) hide))(property "MPN" "" (at 124.46 345.44 0) (effects (font (size 1.0 1.0)) hide)))
(wire (pts (xy 124.46 345.44) (xy 124.46 350.52)) (stroke (width 0) (type default)))
(label "IO_3V3" (at 124.46 350.52 0) (effects (font (size 0.95 0.95)) (justify left bottom)))
(symbol (lib_id "CNC:PWR_FLAG") (at 177.8 345.44 0) (unit 1) (in_bom no) (on_board no) (dnp no) (property "Reference" "#FLG02" (at 181.8 340.44 0) (effects (font (size 1.0 1.0)) ))(property "Value" "EXTERNAL SUPPLY" (at 181.8 342.94 0) (effects (font (size 1.0 1.0)) ))(property "Footprint" "" (at 177.8 345.44 0) (effects (font (size 1.0 1.0)) hide))(property "MPN" "" (at 177.8 345.44 0) (effects (font (size 1.0 1.0)) hide)))
(wire (pts (xy 177.8 345.44) (xy 177.8 350.52)) (stroke (width 0) (type default)))
(label "LOGIC_GND" (at 177.8 350.52 0) (effects (font (size 0.95 0.95)) (justify left bottom)))
(text "BASELINE TWO-ABZ DIFFERENTIAL RECEIVER - SCHEMATIC BLOCK r0.1" (at 17.78 15.24 0) (effects (font (size 2.1 2.1)) (justify left top)))
(text "Six receiver channels, exact ledger allocation; no encoder supply limiter, line protection, FPGA pin assignment or board release." (at 17.78 27.94 0) (effects (font (size 1.25 1.25)) (justify left top)))
(text "Unused U2 channels 3/4:\nA tied IO_3V3; B tied LOGIC_GND.\nOutputs 11/13 deliberately NC.\nNo floating or shorted unused inputs." (at 447.04 157.48 0) (effects (font (size 1.25 1.25)) (justify left top)))
(text "JENC pin1/2=A+/−; 3/4=B+/−; 5/6=Z+/−; 7=protected5V; 8=logic ground.\nSupply limiters are absent: JPWR1 passes separately supplied, already protected rails.\nJLOGIC1/JPWR1 are circuit boundaries only; connector MPNs remain unselected." (at 17.78 246.38 0) (effects (font (size 1.25 1.25)) (justify left top)))
(text "TERMINATION: fitted 120R per pair; DNP = open. Never substitute a short.\nLocation is receiver end only; encoder/cable profile must qualify the load." (at 236.22 236.22 0) (effects (font (size 1.25 1.25)) (justify left top)))
(text "TI SLLS849E: Fig5-1 / Table8-1 / Section10. Place C1/C3 close to U1/U2 pins16/8.\nOpen-circuit fail-safe does NOT guarantee a valid state for a shorted or terminated disconnected cable.\nNo galvanic isolation, independent cable-loss detection or measured encoder timing here." (at 17.78 368.3 0) (effects (font (size 1.25 1.25)) (justify left top)))
(text "Termination reference: CRCW1210120RFKEA (1210,0.5W at70C).\nDeclared applied differential bound:5.5V; worst allowance ~0.259W/channel.\nInitial localambient<=70C; PCB/film temperature and load still require measurement.\nReceiver +/-7V common mode does not rate termination for14V differential.\nESD component ratings do not qualify the complete controller." (at 236.22 342.9 0) (effects (font (size 1.25 1.25)) (justify left top))))
